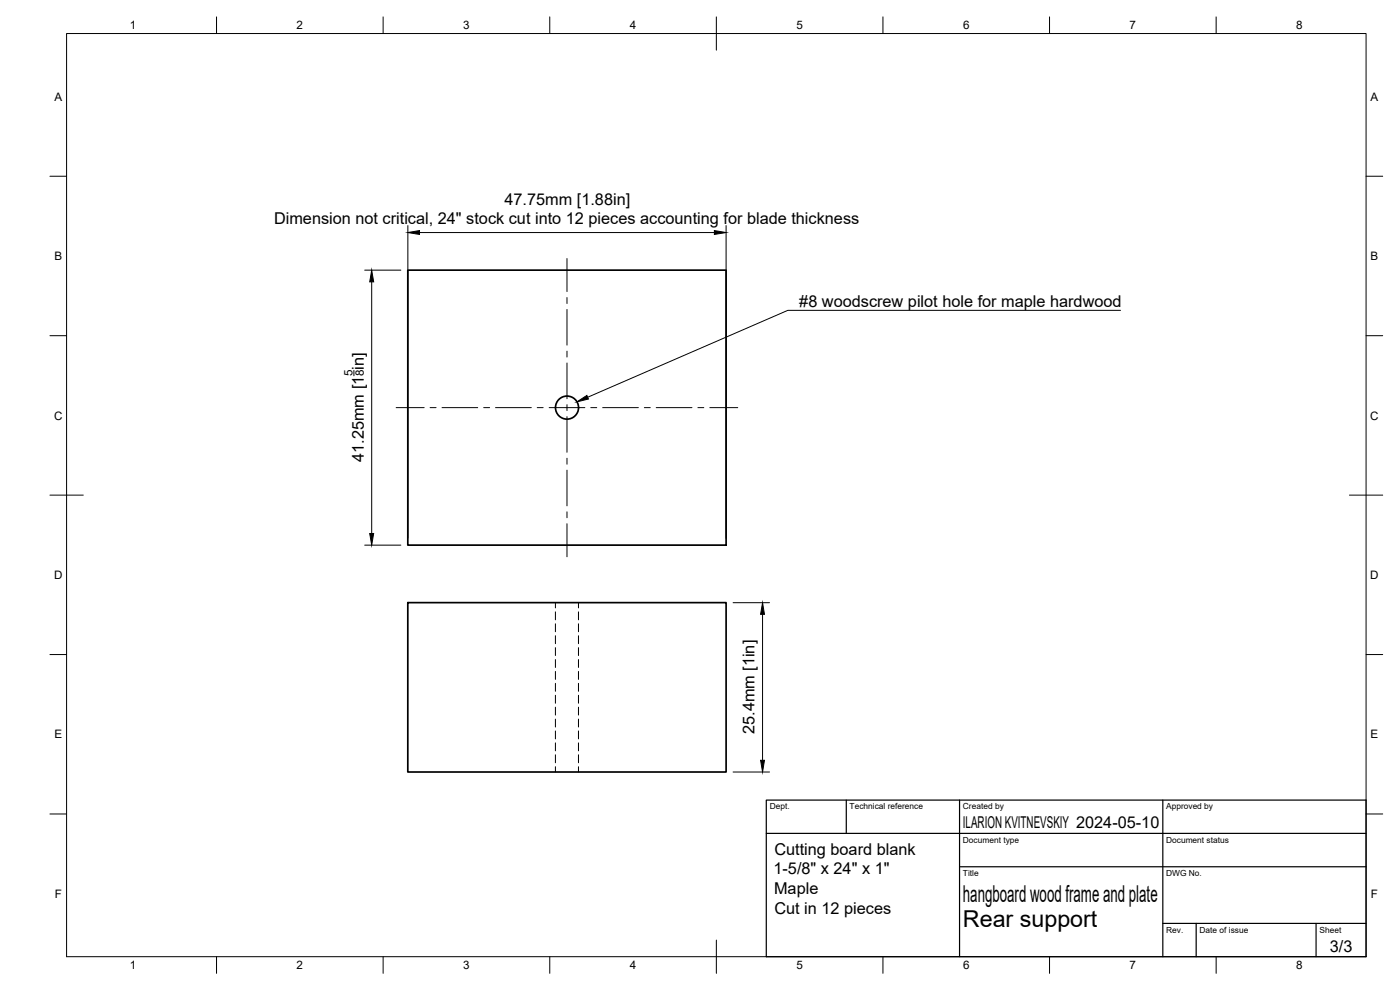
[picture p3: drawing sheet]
<svg xmlns="http://www.w3.org/2000/svg" width="420mm" height="297mm" viewBox="0 0 420 297" stroke-linecap="round" stroke-linejoin="round" font-family="sans-serif">
<!-- layer: Visible -->
<g fill="none" stroke="#000" stroke-width=".51">
<path d="M122.4 81.1h95.5v82.5h-95.5zM122.4 180.8h95.5v50.8h-95.5z"/>
<circle cx="170.2" cy="122.3" r="3.5"/>
</g>
<!-- layer: Hidden -->
<g fill="none" stroke="#000" stroke-width=".3">
<path d="M166.7 180.8v1.6M166.7 183.6v2.4M166.7 187.2v2.4M166.7 190.7v2.4M166.7 194.3v2.4M166.7 197.9v2.4M173.6 180.8v1.6M173.6 183.6v2.4M173.6 187.2v2.4M173.6 190.7v2.4M173.6 194.3v2.4M173.6 197.9v2.4"/>
<path d="M166.7 201.5v2.3M166.7 205v2.4M166.7 208.6v2.4M166.7 212.2v2.4M166.7 215.8v2.3M166.7 219.3v2.4M173.6 201.5v2.3M173.6 205v2.4M173.6 208.6v2.4M173.6 212.2v2.4M173.6 215.8v2.3M173.6 219.3v2.4"/>
<path d="M166.7 222.9v2.4M166.7 226.5v2.4M166.7 230v1.6M173.6 222.9v2.4M173.6 226.5v2.4M173.6 230v1.6"/>
</g>
<!-- layer: BORDER -->
<g fill="none" stroke="#000" stroke-width=".3">
<path d="M20 10.1h390v276.9h-390zM65 5.1v5M115 5.1v5M165 5.1v5M215 5.1v10M265 5.1v5M315 5.1v5M365 5.1v5M15 52.9h5M410 52.9h5M15 100.7h5M410 100.7h5"/>
<path d="M15 148.6h10M405 148.6h10M15 196.4h5M410 196.4h5M15 244.2h5M410 244.2h5M65 287v5M115 287v5M165 287v5M215 282.1v9.9M265 287v5M315 287v5"/>
<path d="M365 287v5"/>
</g>
<!-- layer: TITLEBLOCK -->
<path d="M230 240.1h180v46.9h-180zM230 250h180M254 240.1v9.9M288 240.1v46.9M349 240.1v46.9M288 260.1h122M349 277.1h61M359 277.1v9.9M395 277.1v9.9" fill="none" stroke="#000" stroke-width=".36"/>
<!-- layer: FD_Dimensions -->
<path d="M122.4 67.7v93.8M125.9 69.8h88.5M217.9 67.7v93.8M109.5 81.1h10.8M111.5 84.6v75.5M106.2 111.1v1.7M109.5 163.6h10.8M220 180.8h10.9M228.9 184.3v43.8M220 231.6h10.9" fill="none" stroke="#000" stroke-width=".3"/>
<path d="M122.4 69.8l3.5-.6v1.1zM214.4 69.2l3.5 .6-3.5 .5zM111.5 81.1l.6 3.5h-1.1zM111 160.1h1.1l-.6 3.5zM228.9 180.8l.5 3.5h-1.1zM228.3 228.1h1.1l-.5 3.5z" fill="#000" stroke="#000" stroke-width=".3"/>
<!-- layer: Smart Centers -->
<g fill="none" stroke="#000" stroke-width=".3">
<path d="M170.2 77.6v9.9M170.2 89.3v1.8M170.2 92.8v10.8M170.2 105.4v1.7M170.2 108.9v10.7M118.9 122.3h8.4M129.1 122.3h1.8M132.7 122.3h10.7M145.2 122.3h1.7M148.7 122.3h10.7M161.2 122.3h1.8M164.8 122.3h10.7"/>
<path d="M170.2 121.4v1.8M170.2 125v10.7M170.2 137.5v1.8M177.3 122.3h1.8M180.9 122.3h10.7M193.4 122.3h1.8M196.9 122.3h10.8M209.4 122.3h1.8M213 122.3h8.4M170.2 141.1v10.7M170.2 153.6v1.7M170.2 157.1v10"/>
</g>
<!-- layer: Leaders -->
<path d="M173.1 120.6l3-2 .5 1.1z" fill="#000" stroke="#000" stroke-width=".3"/>
<path d="M336.3 93.1h-99.9l-60 26.1" fill="none" stroke="#000" stroke-width=".3"/>
<g font-size="7">
<text x="289" y="270.6">hangboard wood frame and plate</text>
<text x="289" y="278.1">Rear support</text>
</g>
<g font-size="4.9">
<text x="151.4" y="61.5">47.75mm [1.88in]</text>
<text x="82.2" y="67.3">Dimension not critical, 24&quot; stock cut into 12 pieces accounting for blade thickness</text>
<text x="239.9" y="92.1">#8 woodscrew pilot hole for maple hardwood</text>
<text x="109.2" y="138.6" transform="rotate(-90 109.2 138.6)">41.25mm [1 in]</text>
<text x="226.5" y="220.3" transform="rotate(-90 226.5 220.3)">25.4mm [1in]</text>
<text x="289" y="248.5">ILARION KVITNEVSKIY 2024-05-10</text>
<text x="232.4" y="256.5">Cutting board blank</text>
<text x="232.1" y="262.4">1-5/8&quot; x 24&quot; x 1&quot;</text>
<text x="232.3" y="268.2">Maple</text>
<text x="232.4" y="274.1">Cut in 12 pieces</text>
<text x="399.1" y="285.7">3/3</text>
</g>
<g font-size="3.5">
<text x="39" y="8.8">1</text>
<text x="89" y="8.8">2</text>
<text x="139" y="8.8">3</text>
<text x="189" y="8.8">4</text>
<text x="239" y="8.8">5</text>
<text x="289" y="8.8">6</text>
<text x="339" y="8.8">7</text>
<text x="389" y="8.8">8</text>
<text x="16.3" y="30.2">A</text>
<text x="411.3" y="30.2">A</text>
<text x="16.3" y="78">B</text>
<text x="411.3" y="78">B</text>
<text x="105.8" y="112.9" transform="rotate(-90 105.8 112.9)">5</text>
<text x="109.2" y="112.9" transform="rotate(-90 109.2 112.9)">8</text>
<text x="16.2" y="125.9">C</text>
<text x="411.2" y="125.9">C</text>
<text x="16.2" y="173.7">D</text>
<text x="411.2" y="173.7">D</text>
<text x="16.3" y="221.6">E</text>
<text x="411.3" y="221.6">E</text>
<text x="16.4" y="269.4">F</text>
<text x="411.4" y="269.4">F</text>
<text x="39" y="290.8">1</text>
<text x="89" y="290.8">2</text>
<text x="139" y="290.8">3</text>
<text x="189" y="290.8">4</text>
<text x="239" y="290.8">5</text>
<text x="289" y="290.8">6</text>
<text x="339" y="290.8">7</text>
<text x="389" y="290.8">8</text>
</g>
<g font-size="2.5">
<text x="231" y="242.9">Dept.</text>
<text x="255" y="242.9">Technical reference</text>
<text x="289" y="242.9">Created by</text>
<text x="350" y="242.9">Approved by</text>
<text x="289" y="252.8">Document type</text>
<text x="350" y="252.8">Document status</text>
<text x="289" y="262.9">Title</text>
<text x="350" y="262.9">DWG No.</text>
<text x="350" y="279.9">Rev.</text>
<text x="360" y="279.9">Date of issue</text>
<text x="396" y="279.9">Sheet</text>
</g>
</svg>
